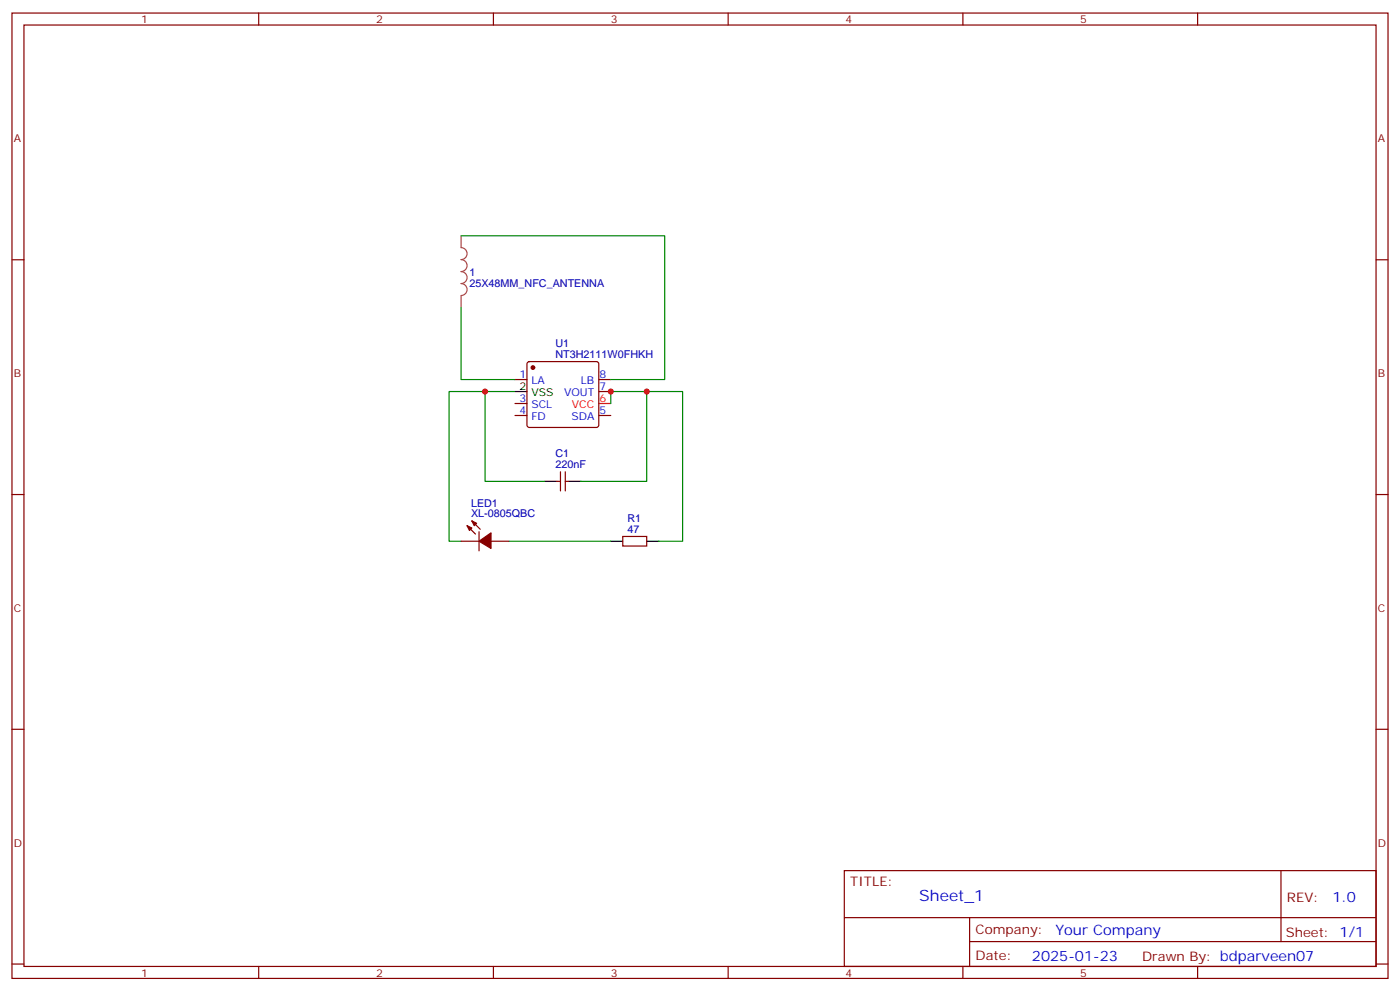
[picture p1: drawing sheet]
<svg xmlns="http://www.w3.org/2000/svg" width="412mm" height="292mm" viewBox="0 0 412 292" stroke-linecap="round" stroke-linejoin="round" font-family="sans-serif">
<g fill="none" stroke="#870000" stroke-width=".35">
<path d="M3.5 3.8h405.4v284.4h-405.4zM7.1 7.4h398.2v277.3h-398.2zM76.2 3.8v3.6M145.3 3.8v3.6M214.5 3.8v3.6M283.6 3.8v3.6M352.8 3.8v3.6M3.5 76.5h3.6M405.3 76.5h3.6M151.7 111.8h3.5M151.7 118.9h3.5M155.5 106.7l.4-.2h19.8l.5 .2 .2 .5v18l-.2 .5-.5 .2h-19.8l-.5-.2-.2-.5v-18z"/>
<path d="M176.4 111.8h3.5M176.4 115.3h3.5M151.7 122.4h3.5M165.1 139v5.6M166.5 139v5.6M176.4 122.4h3.5M3.5 145.7h3.6M135.8 159.4h5.3M137.6 154.8l2.5 2.5M139 153.4l2.5 2.5M141.1 156.6v5.6M144.6 159.4h5.3"/>
<path d="M164 141.8h1.1M166.5 141.8h1.1M183.4 158h7.1v2.8h-7.1zM405.3 145.7h3.6M3.5 214.8h3.6M405.3 214.8h3.6M248.7 256.4h156.6v28.3h-156.6zM377.3 256.5v20.8M248.7 270.3h156.5M285.6 277.3h119.6M285.6 270.3v14.1M3.5 284h3.6"/>
<path d="M76.2 284.7v3.5M145.3 284.7v3.5M214.5 284.7v3.5M283.6 284.7v3.5M352.8 284.7v3.5M405.3 284h3.6"/>
</g>
<path d="M176.4 118.9h3.5" fill="none" stroke="#f00" stroke-width=".35"/>
<path d="M151.7 115.3h3.5M160.5 141.8h3.5M167.6 141.8h3.5M179.9 159.4h3.5M190.5 159.4h3.5" fill="none" stroke="#000" stroke-width=".35"/>
<g fill="#870000" stroke="#870000" stroke-width=".35">
<path d="M137.6 154.8l1.4 .7-.7 .7z"/>
<path d="M139 153.4l1.4 .7-.7 .7z"/>
<path d="M141.1 159.4l3.5-2.4v4.5z"/>
<circle cx="157" cy="108.3" r=".53"/>
</g>
<path d="M135.8 69.5v3.4a1.76 1.76 0 0 1 1.8 1.8 1.76 1.76 0 0 1-1.8 1.8 1.76 1.76 0 0 1 1.8 1.7 1.76 1.76 0 0 1-1.8 1.8 1.76 1.76 0 0 1 1.8 1.8 1.76 1.76 0 0 1-1.8 1.7 1.76 1.76 0 0 1 1.8 1.8 1.76 1.76 0 0 1-1.8 1.7M135.8 87.2v3.4" fill="none" stroke="#a64a4a" stroke-width=".35"/>
<path d="M135.8 69.5h60v42.3h-15.9M135.8 90.6v21.2h15.9M142.9 115.3v26.5h17.6M151.7 115.3h-19.4v44.1h3.5M179.9 118.9v-3.6h21.2v44.1h-7.1M190.5 115.3v26.5h-19.4M149.9 159.4h30" fill="none" stroke="#008700" stroke-width=".35"/>
<g fill="#c00">
<circle cx="179.9" cy="115.3" r=".88"/>
<circle cx="142.9" cy="115.3" r=".88"/>
<circle cx="190.5" cy="115.3" r=".88"/>
</g>
<text font-size="4.6" fill="#00f" x="270.8" y="265.5">Sheet_1</text>
<g font-size="4.2" fill="#00f">
<text x="392.5" y="265.7">1.0</text>
<text x="310.9" y="275.3">Your Company</text>
<text x="304" y="283.1">2025-01-23</text>
</g>
<g font-size="3.9" fill="#800">
<text x="250.5" y="261">TITLE:</text>
<text x="379.1" y="265.7">REV:</text>
<text x="287.4" y="275.2">Company:</text>
<text x="378.7" y="275.8">Sheet: 1/1</text>
<text x="287.4" y="282.9">Date:</text>
<text x="336.4" y="283">Drawn By: bdparveen07</text>
</g>
<g font-size="3.2" fill="#800">
<text x="41.6" y="6.8">1</text>
<text x="110.8" y="6.8">2</text>
<text x="179.9" y="6.8">3</text>
<text x="249.1" y="6.8">4</text>
<text x="318.2" y="6.8">5</text>
<text x="4.1" y="41.9">A</text>
<text x="405.9" y="41.9">A</text>
<text x="4.1" y="111.1">B</text>
<text x="405.9" y="111.1">B</text>
<text x="4.1" y="180.2">C</text>
<text x="405.9" y="180.2">C</text>
<text x="4.1" y="249.4">D</text>
<text x="405.9" y="249.4">D</text>
<text x="41.6" y="287.7">1</text>
<text x="110.8" y="287.7">2</text>
<text x="179.9" y="287.7">3</text>
<text x="249.1" y="287.7">4</text>
<text x="318.2" y="287.7">5</text>
</g>
<g font-size="3.2" fill="#000080">
<text x="138.3" y="81.2">1</text>
<text x="138.3" y="84.5">25X48MM_NFC_ANTENNA</text>
<text x="163.6" y="105.4">NT3H2111W0FHKH</text>
<text x="163.6" y="102.2">U1</text>
<text x="163.6" y="137.9">220nF</text>
<text x="163.6" y="134.6">C1</text>
<text x="138.8" y="149.2">LED1</text>
<text x="138.8" y="152.4">XL-0805QBC</text>
<text x="184.8" y="153.7">R1</text>
<text x="184.8" y="157">47</text>
</g>
<g font-size="3.2" fill="#00f">
<text x="153" y="111.4">1</text>
<text x="156.5" y="113.2">LA</text>
<text x="171.1" y="113.2">LB</text>
<text x="176.6" y="111.4">8</text>
<text x="153" y="118.5">3</text>
<text x="166.1" y="116.7">VOUT</text>
<text x="176.6" y="115">7</text>
<text x="153" y="122">4</text>
<text x="156.5" y="123.8">FD</text>
<text x="156.5" y="120.3">SCL</text>
<text x="168.3" y="123.8">SDA</text>
<text x="176.6" y="122">5</text>
</g>
<g font-size="3.2">
<text x="153" y="115">2</text>
<text x="156.5" y="116.7">VSS</text>
</g>
<g font-size="3.2" fill="#f00">
<text x="176.6" y="118.5">6</text>
<text x="168.5" y="120.3">VCC</text>
</g>
</svg>
